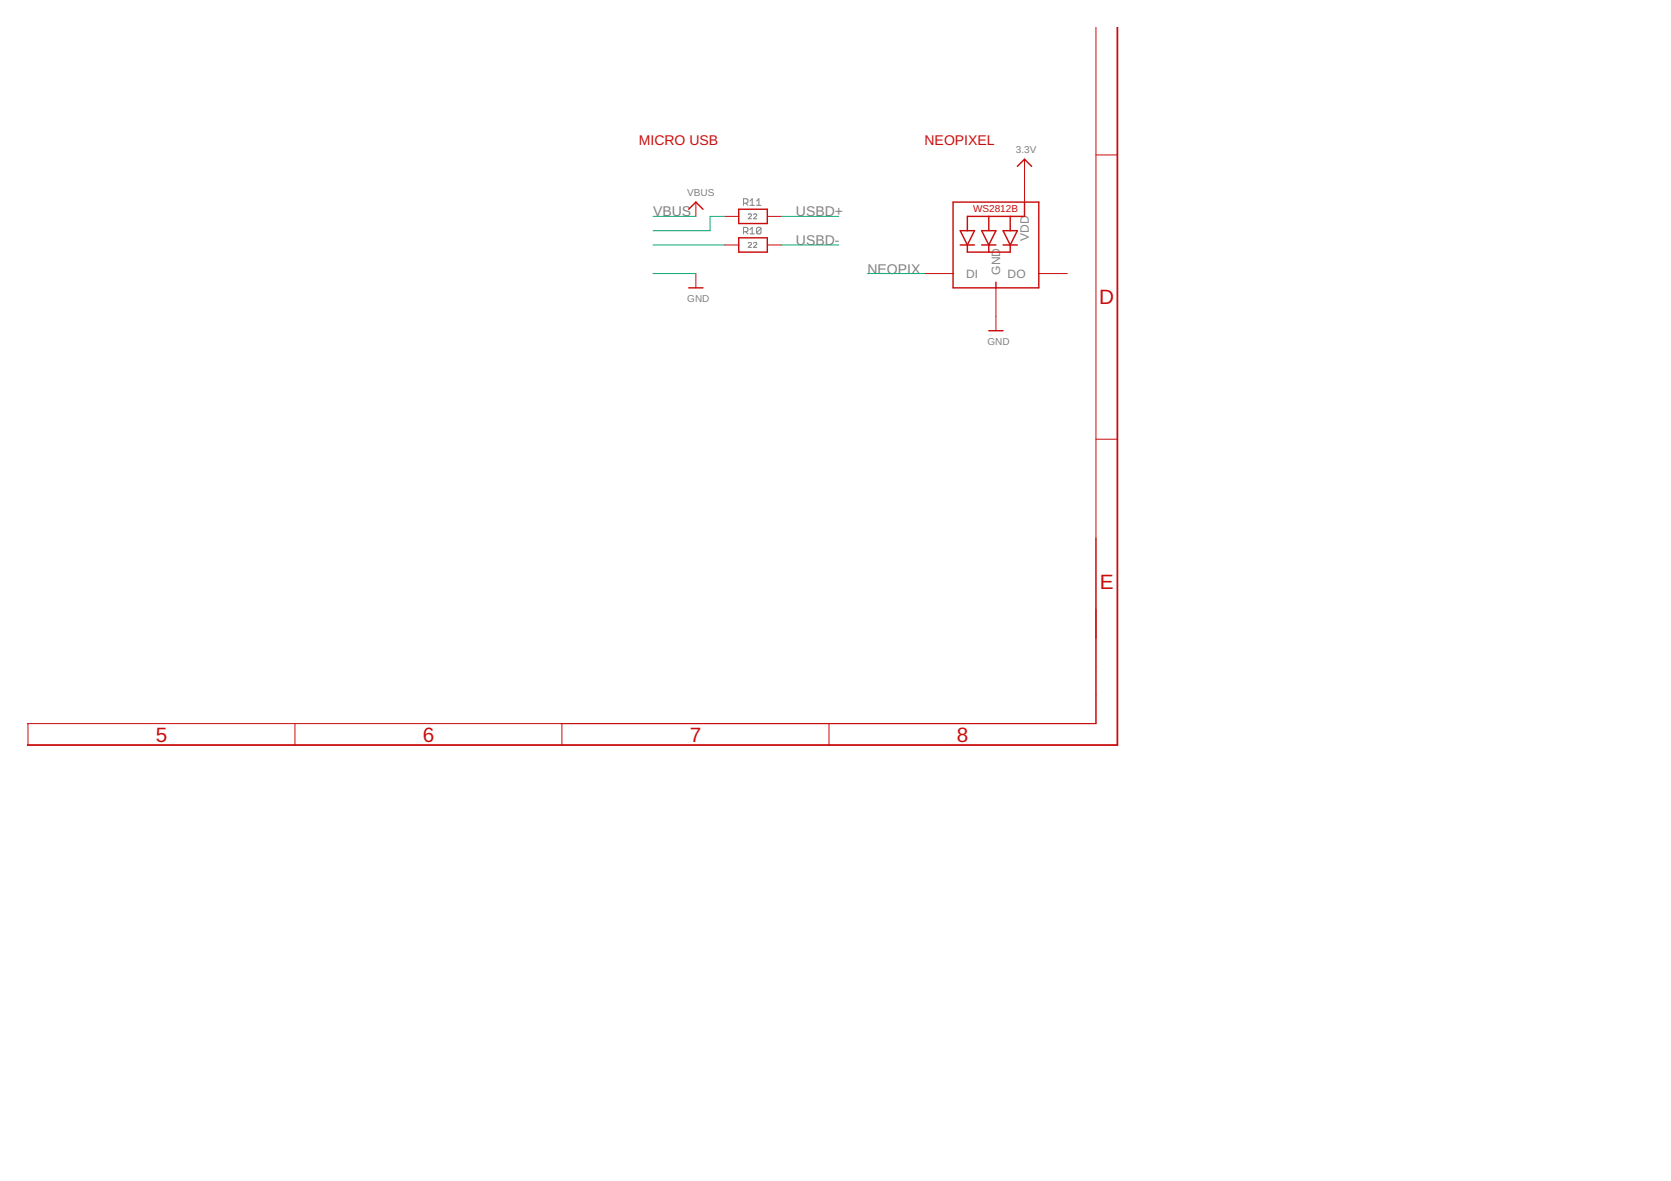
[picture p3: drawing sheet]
<svg xmlns="http://www.w3.org/2000/svg" width="297mm" height="210mm" viewBox="0 0 297 210" stroke-linecap="round" stroke-linejoin="round" font-family="sans-serif">
<g fill="none" stroke="#808080" stroke-width=".18">
<path d="M132.2 36.1h.5l.2-.2v-.4l-.2-.2h-.5v1.2M132.5 36.1l.4 .4M133 38.2l.1-.2h.3l.2 .2v.1l-.6 .6h.6M133.3 35.7l.4-.4v1.2M133.3 36.5h.8M133.9 38.2l.2-.2h.3l.1 .2v.1l-.6 .6h.6M134.5 36.5h.8M134.5 35.7l.4-.4v1.2M132.2 41.2h.5l.2-.2v-.4l-.2-.2h-.5v1.2M132.5 41.2l.4 .4M133 43.2l.1-.1h.3l.2 .1v.2l-.6 .6h.6M133.3 40.8l.4-.4v1.2"/>
<path d="M133.3 41.6h.8M133.9 43.2l.2-.1h.3l.1 .1v.2l-.6 .6h.6M135.3 40.6l-.2-.2h-.4l-.2 .2v.8M135.3 40.6v.8l-.2 .2h-.4l-.2-.2M135.3 40.6l-.8 .8"/>
</g>
<g fill="none" stroke="#c90d0c" stroke-width=".25">
<path d="M122.4 37.2l1.3-1.3 1.3 1.3M131.3 37.2h5.1v2.5h-5.1zM169.4 35.9h15.3v15.3h-15.3zM175.8 38.5v2.5M179.6 38.5v2.5M180.8 29.6l1.3-1.3 1.3 1.3M182.1 35.9v2.6h-10.1v2.5M122.4 51.2h2.6M131.3 42.3h5.1v2.5h-5.1zM170.7 41h2.5l-1.2 2.5zM170.7 43.5h2.5M172 43.5v1.3h7.6v-1.3"/>
<path d="M174.5 41h2.5l-1.2 2.5zM174.5 43.5h2.5M175.8 43.5v1.3M175.8 58.8h2.5M177 50.1v1.1M178.3 41h2.5l-1.2 2.5zM178.3 43.5h2.5"/>
</g>
<g fill="none" stroke="#c90d0c" stroke-width=".18">
<path d="M194.8 4.8v123.8h-190M123.7 35.9v2.6M128.8 38.5h2.5M136.4 38.5h2.5M182.1 28.3v7.6M194.8 27.5h3.8M123.7 48.6v2.6M128.8 43.5h2.5M136.4 43.5h2.5M164.3 48.6h5.1M177 51.2v7.6M184.7 48.6h5"/>
<path d="M194.8 78.1h3.8M5 128.6v3.8M52.4 128.6v3.8M99.9 128.6v3.8M147.4 128.6v3.8"/>
</g>
<path d="M198.6 4.8v127.6h-193.8" fill="none" stroke="#c90d0c" stroke-width=".32"/>
<path d="M116.1 38.5h7.6M128.8 38.5h-2.6v2.5h-10.1M138.9 38.5h10.2M116.1 48.6h7.6M116.1 43.5h12.7M138.9 43.5h10.2M154.2 48.6h10.1" fill="none" stroke="#0dab76" stroke-width=".18"/>
<g font-size="3.7" fill="#c90d0c">
<text x="195.4" y="54.1">D</text>
<text x="195.5" y="104.6">E</text>
<text x="27.7" y="131.8">5</text>
<text x="75.1" y="131.8">6</text>
<text x="122.6" y="131.8">7</text>
<text x="170.1" y="131.8">8</text>
</g>
<g font-size="2.5" fill="#c90d0c">
<text x="113.5" y="25.8">MICRO USB</text>
<text x="164.3" y="25.8">NEOPIXEL</text>
</g>
<g font-size="2.5" fill="#808080">
<text x="116.1" y="38.5">VBUS</text>
<text x="141.5" y="38.5">USBD+</text>
<text x="141.5" y="43.5">USBD-</text>
<text x="154.2" y="48.6">NEOPIX</text>
</g>
<g font-size="2.1" fill="#808080">
<text x="182.9" y="42.8" transform="rotate(-90 182.9 42.8)">VDD</text>
<text x="171.8" y="49.4">DI</text>
<text x="177.8" y="48.8" transform="rotate(-90 177.8 48.8)">GND</text>
<text x="179.1" y="49.4">DO</text>
</g>
<g font-size="1.8" fill="#808080">
<text x="180.6" y="27.3">3.3V</text>
<text x="122.2" y="34.9">VBUS</text>
<text x="122.2" y="53.7">GND</text>
<text x="175.5" y="61.3">GND</text>
</g>
<text font-size="1.8" fill="#c90d0c" x="173" y="37.7">WS2812B</text>
</svg>
